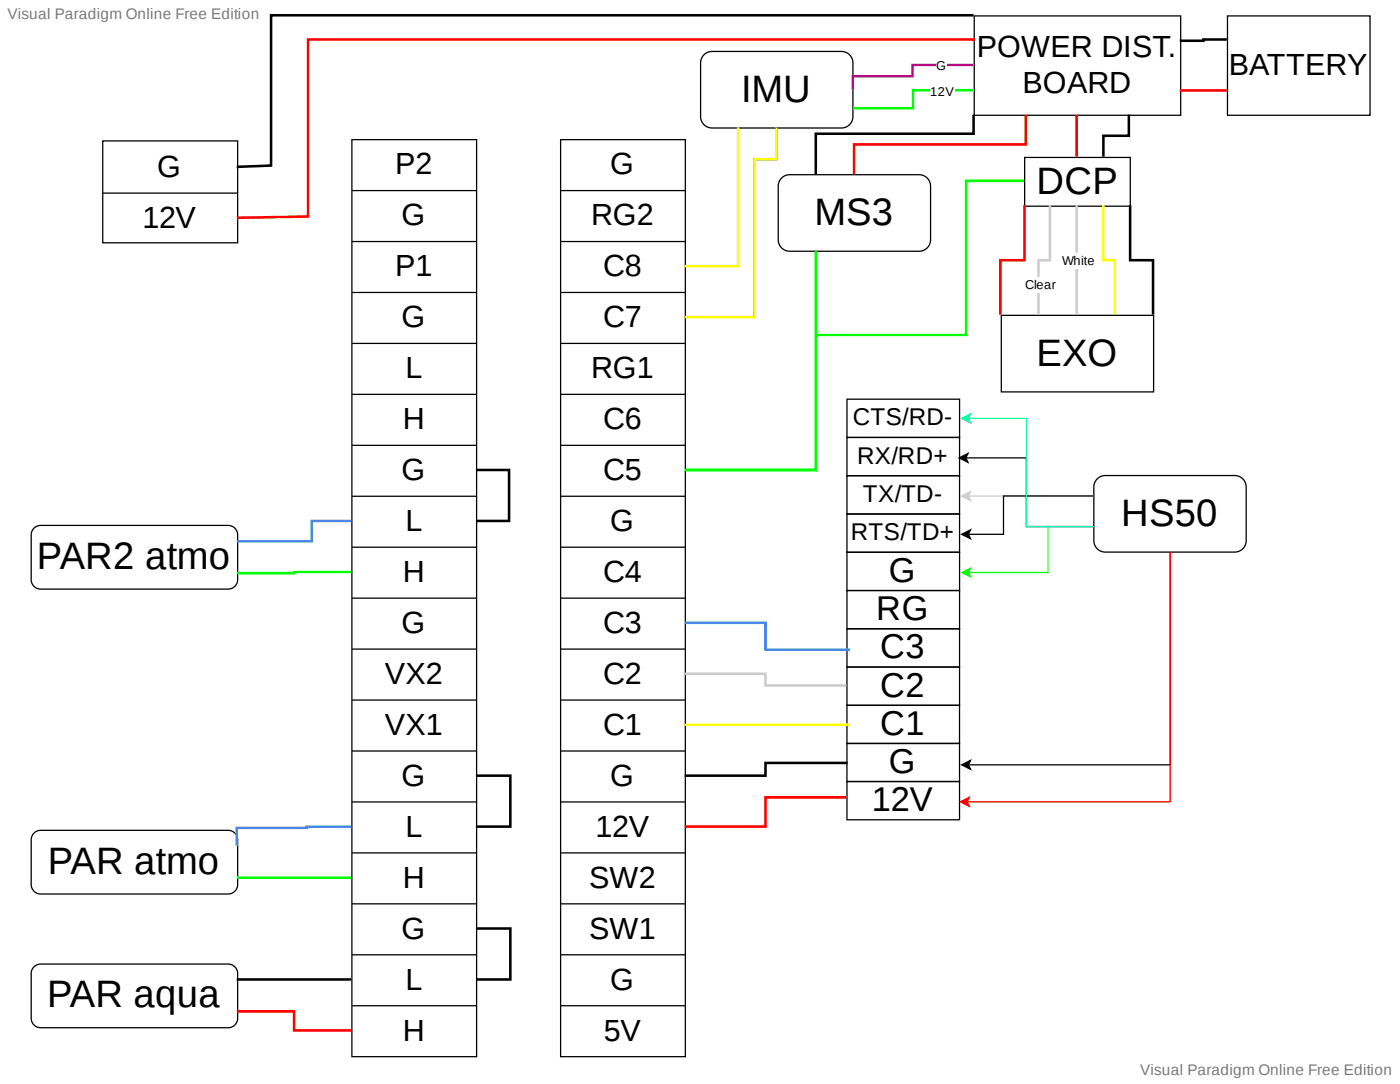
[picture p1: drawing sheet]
<svg xmlns="http://www.w3.org/2000/svg" width="279mm" height="216mm" viewBox="0 0 279 216" stroke-linecap="round" stroke-linejoin="round" font-family="sans-serif">
<path d="M6.8 192.6l.6-.4 .7-.2h37.4a1.9 1.9 0 0 1 1.9 1.9v8.9a1.9 1.9 0 0 1-1.9 1.9h-37.4a1.9 1.9 0 0 1-1.9-1.9v-9.1l.2-.7z" fill="none" stroke="#000" stroke-width=".25"/>
<path d="M6.8 165.9l.6-.4 .7-.1h37.4a1.9 1.9 0 0 1 1.9 1.9v8.9a1.9 1.9 0 0 1-1.9 1.9h-37.4a1.9 1.9 0 0 1-1.9-1.9v-9.1l.2-.7z" fill="#fff"/>
<path d="M6.8 165.9l.6-.4 .7-.1h37.4a1.9 1.9 0 0 1 1.9 1.9v8.9a1.9 1.9 0 0 1-1.9 1.9h-37.4a1.9 1.9 0 0 1-1.9-1.9v-9.1l.2-.7z" fill="none" stroke="#000" stroke-width=".25"/>
<path d="M6.8 105.2l.6-.4 .7-.2h37.4a1.9 1.9 0 0 1 1.9 1.9v8.9a1.9 1.9 0 0 1-1.9 1.9h-37.4a1.9 1.9 0 0 1-1.9-1.9v-9l.2-.7z" fill="#fff"/>
<path d="M6.8 105.2l.6-.4 .7-.2h37.4a1.9 1.9 0 0 1 1.9 1.9v8.9a1.9 1.9 0 0 1-1.9 1.9h-37.4a1.9 1.9 0 0 1-1.9-1.9v-9l.2-.7z" fill="none" stroke="#000" stroke-width=".25"/>
<path d="M194.2 3.2h41.1v19.8h-41.1z" fill="#fff"/>
<path d="M194.2 3.2h41.1v19.8h-41.1z" fill="none" stroke="#000" stroke-width=".25"/>
<path d="M155.8 35.5l.7-.5 .9-.2h25.8a2.29 2.29 0 0 1 2.3 2.3v10.7a2.29 2.29 0 0 1-2.3 2.2h-25.8a2.29 2.29 0 0 1-2.3-2.2v-10.9l.3-.8z" fill="#fff"/>
<path d="M155.8 35.5l.7-.5 .9-.2h25.8a2.29 2.29 0 0 1 2.3 2.3v10.7a2.29 2.29 0 0 1-2.3 2.2h-25.8a2.29 2.29 0 0 1-2.3-2.2v-10.9l.3-.8z" fill="none" stroke="#000" stroke-width=".25"/>
<path d="M140.3 10.9l.8-.5 .8-.2h25.8a2.29 2.29 0 0 1 2.3 2.3v10.7a2.29 2.29 0 0 1-2.3 2.3h-25.8a2.29 2.29 0 0 1-2.2-2.3v-10.8l.2-.9z" fill="#fff"/>
<path d="M140.3 10.9l.8-.5 .8-.2h25.8a2.29 2.29 0 0 1 2.3 2.3v10.7a2.29 2.29 0 0 1-2.3 2.3h-25.8a2.29 2.29 0 0 1-2.2-2.3v-10.8l.2-.9z" fill="none" stroke="#000" stroke-width=".25"/>
<path d="M199.6 62.8h30.4v15.3h-30.4z" fill="#fff"/>
<path d="M199.6 62.8h30.4v15.3h-30.4z" fill="none" stroke="#000" stroke-width=".25"/>
<path d="M204.2 31.4h21.1v9.7h-21.1z" fill="#fff"/>
<path d="M204.2 31.4h21.1v9.7h-21.1z" fill="none" stroke="#000" stroke-width=".25"/>
<path d="M111.7 27.8h24.9v182.7h-24.9z" fill="#fff"/>
<g fill="none" stroke="#000" stroke-width=".25">
<path d="M111.7 27.8h24.9v182.7h-24.9zM111.7 38h24.9M111.7 48.1h24.9M111.7 58.3h24.9M111.7 68.4h24.9M111.7 78.5h24.9M111.7 88.7h24.9M111.7 98.8h24.9M111.7 109h24.9M111.7 119.1h24.9M111.7 129.3h24.9M111.7 139.4h24.9"/>
<path d="M111.7 149.6h24.9M111.7 159.7h24.9M111.7 169.9h24.9M111.7 180h24.9M111.7 190.2h24.9M111.7 200.3h24.9"/>
</g>
<path d="M70.1 27.8h24.9v182.7h-24.9z" fill="#fff"/>
<g fill="none" stroke="#000" stroke-width=".25">
<path d="M70.1 27.8h24.9v182.7h-24.9zM70.1 38h24.9M70.1 48.1h24.9M70.1 58.3h24.9M70.1 68.4h24.9M70.1 78.5h24.9M168.8 79.5h22.5v7.6h-22.5zM70.1 88.7h24.9M70.1 98.8h24.9M168.8 87.1h22.5v7.6h-22.5zM168.8 94.7h22.5v7.7h-22.5zM70.1 109h24.9"/>
<path d="M70.1 119.1h24.9M168.8 110h22.5v7.6h-22.5zM168.8 102.4h22.5v7.6h-22.5zM168.8 117.6h22.5v7.6h-22.5zM70.1 129.3h24.9M70.1 139.4h24.9M168.8 132.9h22.5v7.6h-22.5zM168.8 125.2h22.5v7.7h-22.5zM70.1 149.6h24.9M70.1 159.7h24.9M168.8 155.7h22.5v7.6h-22.5zM168.8 148h22.5v7.7h-22.5z"/>
<path d="M168.8 140.5h22.5v7.6h-22.5zM70.1 169.9h24.9M70.1 180h24.9M70.1 190.2h24.9M70.1 200.3h24.9"/>
</g>
<path d="M218.7 95.4l.7-.5 .9-.2h25.8a2.29 2.29 0 0 1 2.3 2.3v10.7a2.29 2.29 0 0 1-2.3 2.3h-25.8a2.29 2.29 0 0 1-2.3-2.3v-10.9l.3-.8z" fill="#fff"/>
<path d="M218.7 95.4l.7-.5 .9-.2h25.8a2.29 2.29 0 0 1 2.3 2.3v10.7a2.29 2.29 0 0 1-2.3 2.3h-25.8a2.29 2.29 0 0 1-2.3-2.3v-10.9l.3-.8z" fill="none" stroke="#000" stroke-width=".25"/>
<path d="M20.5 28.1h26.9v20.3h-26.9z" fill="#fff"/>
<path d="M20.5 28.1h26.9v20.3h-26.9zM20.5 38.5h26.9" fill="none" stroke="#000" stroke-width=".25"/>
<path d="M244.7 3.2h28.4v19.8h-28.4z" fill="#fff"/>
<path d="M244.7 3.2h28.4v19.8h-28.4z" fill="none" stroke="#000" stroke-width=".25"/>
<path d="M204.5 22.8v6h-34.3v6M214.6 22.8v8.4M47.2 201.4h11.4v3.8h11.4" fill="none" stroke="#f00" stroke-width=".51"/>
<path d="M194.1 22.8v3.8h-31.5v8.2M225 22.8v4.2h-5.1v4.2M47.2 195.1h22.8" fill="none" stroke="#000" stroke-width=".51"/>
<path d="M194.1 18h-12.1v3.6h-12M70 113.9h-11.4v.3h-11.4M47.2 174.8h22.8" fill="none" stroke="#0f0" stroke-width=".51"/>
<path d="M70 103.8h-7.8v4h-15M70 164.6h-8.9v.3h-13.9v3.5" fill="none" stroke="#4a86e8" stroke-width=".51"/>
<path d="M185.4 16.7h4.9v3.1h-4.9z" fill="#fff"/>
<path d="M194.1 12.9h-12.2v2.3h-11.9v2.6" fill="none" stroke="#90f" stroke-width=".51"/>
<path d="M186.7 11.7h2v3h-2z" fill="#fff"/>
<path d="M194.1 8.1v-.2h-132.7v35.2l-14.2 .3" fill="none" stroke="#f00" stroke-width=".51"/>
<path d="M194.1 3h-140.1v30l-6.8 .2M225.3 40.8v11h4.5v10.9" fill="none" stroke="#000" stroke-width=".51"/>
<path d="M162.6 50v43.6h-26.1" fill="none" stroke="#0f0" stroke-width=".51"/>
<path d="M147.1 25.4v27.6h-10.6M219.9 40.8v11h2.3v10.9" fill="none" stroke="#ff0" stroke-width=".51"/>
<path d="M154.7 25.4v6.3h-4.3v31.5h-13.9" fill="none" stroke="#f90" stroke-width=".51"/>
<path d="M214.6 40.8v21.9" fill="none" stroke="#ccc" stroke-width=".51"/>
<path d="M211.8 50.5h6.6v3h-6.6z" fill="#fff"/>
<path d="M204.2 40.8v11h-4.8v10.9" fill="none" stroke="#f00" stroke-width=".51"/>
<path d="M209.3 40.8v11h-2.3v10.9" fill="none" stroke="#ccc" stroke-width=".51"/>
<path d="M204.5 55.3h6.1v3h-6.1z" fill="#fff"/>
<path d="M204.2 36h-11.7v30.7h-29.9v26.9h-26.1" fill="none" stroke="#0f0" stroke-width=".51"/>
<path d="M94.9 93.6h6.6v10.2h-6.6M94.9 154.5h6.8v10.1h-6.8M94.9 184.9h6.8v10.2h-6.8" fill="none" stroke="#000" stroke-width=".51"/>
<path d="M233.3 110v42.3h-40.3M191.7 152.3l1.8-.9-.5 .9 .5 .9z" fill="none" stroke="#000" stroke-width=".25"/>
<path d="M191.7 152.3l1.8-.9-.5 .9 .5 .9z" fill="#000"/>
<path d="M218 104.9h-9.1v9.1h-15.9" fill="none" stroke="#0f0" stroke-width=".25"/>
<path d="M191.7 114l1.8-.9-.5 .9 .5 .9z" fill="#0f0"/>
<path d="M191.7 114l1.8-.9-.5 .9 .5 .9z" fill="none" stroke="#0f0" stroke-width=".25"/>
<path d="M191.2 91.2l1.8-.9-.5 .9 .5 .9zM192.5 91.2h12.1v13.7h13.4" fill="none" stroke="#000" stroke-width=".25"/>
<path d="M191.2 91.2l1.8-.9-.5 .9 .5 .9z" fill="#000"/>
<path d="M218 98.8h-25" fill="none" stroke="#ccc" stroke-width=".25"/>
<path d="M191.7 98.8l1.8-.9-.5 .9 .5 .9z" fill="#ccc"/>
<path d="M191.7 98.8l1.8-.9-.5 .9 .5 .9z" fill="none" stroke="#ccc" stroke-width=".25"/>
<path d="M218 98.8h-18v7.6h-7M191.7 106.4l1.8-.9-.5 .9 .5 .9z" fill="none" stroke="#000" stroke-width=".25"/>
<path d="M191.7 106.4l1.8-.9-.5 .9 .5 .9z" fill="#000"/>
<path d="M193 83.3h11.6v21.6h13.4" fill="none" stroke="#0ff" stroke-width=".25"/>
<path d="M191.7 83.3l1.8-.9-.5 .9 .5 .9z" fill="#0ff"/>
<path d="M191.7 83.3l1.8-.9-.5 .9 .5 .9z" fill="none" stroke="#0ff" stroke-width=".25"/>
<path d="M233.3 110v49.7h-40.5" fill="none" stroke="#f00" stroke-width=".25"/>
<path d="M191.4 159.7l1.8-.9-.4 .9 .4 .9z" fill="#f00"/>
<path d="M191.4 159.7l1.8-.9-.4 .9 .4 .9z" fill="none" stroke="#f00" stroke-width=".25"/>
<path d="M235.2 18h9.3M168.7 158.8h-16.1v5.8h-16.1" fill="none" stroke="#f00" stroke-width=".51"/>
<path d="M244.5 7.9h-4.6v.2h-4.7M169 152h-16.4v2.5h-16.1" fill="none" stroke="#000" stroke-width=".51"/>
<path d="M136.5 144.3h32.7" fill="none" stroke="#ff0" stroke-width=".51"/>
<path d="M136.5 134.2h16.1v2.3h16.1" fill="none" stroke="#ccc" stroke-width=".51"/>
<path d="M136.5 124h16.1v5.4h16.9" fill="none" stroke="#4a86e8" stroke-width=".51"/>
<g font-size="7.6">
<text x="147.8" y="20.3">IMU</text>
<text x="206.6" y="38.6">DCP</text>
<text x="162.4" y="44.9">MS3</text>
<text x="206.6" y="72.8">EXO</text>
<text x="223.5" y="104.8">HS50</text>
<text x="7.4" y="113.4">PAR2 atmo</text>
<text x="9.5" y="174">PAR atmo</text>
<text x="9.4" y="200.7">PAR aqua</text>
</g>
<g font-size="6.8">
<text x="177.2" y="115.9">G</text>
<text x="174.7" y="123.5">RG</text>
<text x="175.4" y="131.2">C3</text>
<text x="175.4" y="138.8">C2</text>
<text x="175.4" y="146.4">C1</text>
<text x="177.2" y="154">G</text>
<text x="173.8" y="161.6">12V</text>
</g>
<g font-size="6.1">
<text x="194.7" y="11.4">POWER DIST.</text>
<text x="244.9" y="15">BATTERY</text>
<text x="203.8" y="18.5">BOARD</text>
<text x="31.3" y="35.3">G</text>
<text x="78.8" y="34.8">P2</text>
<text x="121.6" y="34.8">G</text>
<text x="28.4" y="45.4">12V</text>
<text x="80" y="44.9">G</text>
<text x="117.8" y="44.9">RG2</text>
<text x="78.8" y="55">P1</text>
<text x="120.2" y="55">C8</text>
<text x="80" y="65.2">G</text>
<text x="120.2" y="65.2">C7</text>
<text x="80.8" y="75.3">L</text>
<text x="117.8" y="75.3">RG1</text>
<text x="80.3" y="85.5">H</text>
<text x="120.2" y="85.5">C6</text>
<text x="80" y="95.6">G</text>
<text x="120.2" y="95.6">C5</text>
<text x="80.8" y="105.8">L</text>
<text x="121.6" y="105.8">G</text>
<text x="80.3" y="115.9">H</text>
<text x="120.2" y="115.9">C4</text>
<text x="80" y="126.1">G</text>
<text x="120.2" y="126.1">C3</text>
<text x="76.7" y="136.2">VX2</text>
<text x="120.2" y="136.2">C2</text>
<text x="76.7" y="146.4">VX1</text>
<text x="120.2" y="146.4">C1</text>
<text x="80" y="156.5">G</text>
<text x="121.6" y="156.5">G</text>
<text x="80.8" y="166.7">L</text>
<text x="118.7" y="166.7">12V</text>
<text x="80.3" y="176.8">H</text>
<text x="117.5" y="176.8">SW2</text>
<text x="80" y="187">G</text>
<text x="117.5" y="187">SW1</text>
<text x="80.8" y="197.1">L</text>
<text x="121.6" y="197.1">G</text>
<text x="80.3" y="207.3">H</text>
<text x="120.4" y="207.3">5V</text>
</g>
<g font-size="4.8">
<text x="170" y="84.7">CTS/RD-</text>
<text x="170.9" y="92.3">RX/RD+</text>
<text x="172" y="99.9">TX/TD-</text>
<text x="169.6" y="107.6">RTS/TD+</text>
</g>
<g font-size="3" fill="#787878">
<text x="1.5" y="3.8">Visual Paradigm Online Free Edition</text>
<text x="227.3" y="214.1">Visual Paradigm Online Free Edition</text>
</g>
<g font-size="2.5">
<text x="186.6" y="14">G</text>
<text x="185.4" y="19">12V</text>
<text x="211.7" y="52.8">White</text>
<text x="204.3" y="57.6">Clear</text>
</g>
</svg>
